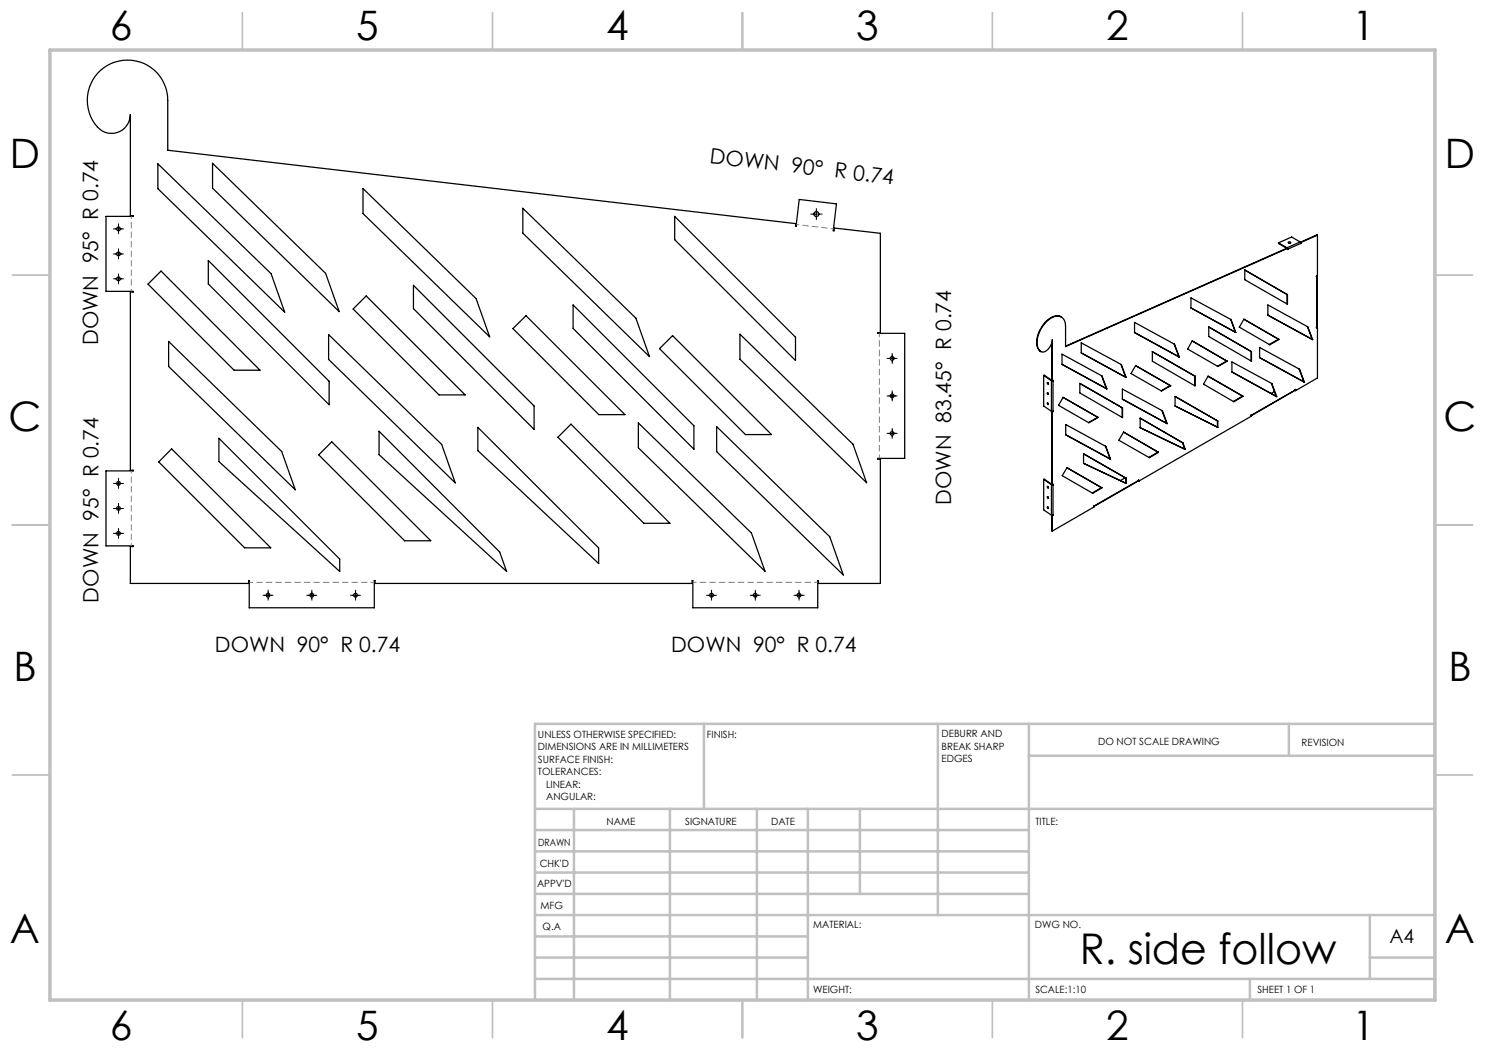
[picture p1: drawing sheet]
<svg xmlns="http://www.w3.org/2000/svg" width="297mm" height="210mm" viewBox="0 0 297 210" stroke-linecap="round" stroke-linejoin="round" font-family="sans-serif">
<g fill="none" stroke="#000" stroke-width=".25">
<path d="M20.1 14.1a8 8 0 0 1 8.7-1.4 8 8 0 0 1 4.7 7.4v9.9l125.6 14.7v.6h.1l.6-5.4 7.5 .9-.6 5.3 .1 .1 .1-.6 9.2 1.1v19.9h-.6v.1h5.4v25h-5.4v.1h.6v24.9h-12.4v-.6h-.2v5.5h-24.9v-5.5h-.2v.6h-63.4v-.6h-.1v5.5h-25.1v-5.5h-.1v.6h-23.6v-7.4h.5v-.1h-5.4v-15h5.4v-.2h-.5v-35.6h.5v-.1h-5.4v-15h5.4v-.2h-.5v-20.2a3.8 3.8 0 0 1-2.9 3.7 3.8 3.8 0 0 1-4.2-1.8 8.1 8.1 0 0 1 1.1-10.7zM31.6 32.8l22.6 21.9 2.7 7.7-25.3-24.7zM42.5 32.7l22.6 22 2.7 7.6-25.3-24.7zM72.6 37.7l22.6 22 2.7 7.7-25.3-24.7zM32.2 54.2l19.8 19.8h-5.2l-17.2-17.2zM41.7 52.1l24.1 24.2v4.7l-24.1-24.2zM82.7 57.1l24.1 24.1v4.7l-24.1-24.2zM104.6 41.7l22.6 21.9 2.7 7.7-25.3-24.7zM134.9 43.3l24.2 24.1v4.7l-24.2-24.2zM238.2 59.6l8 4.3 1 2.6-9-4.9zM249 54l8.5 4.9v1.9l-8.5-4.9zM255.7 48.6l1.7 1.1"/>
<path d="M255.7 48.6l1.7 1M257.4 49.6l.1 .1M257.4 49.6h.1M257.4 49.6l-44.3 19.6M257.5 49.7v.1M257.5 58.9l-.1 1.9M257.5 49.8h.1M257.5 49.9h.1M257.5 49.7l-44.4 19.6v-4a1.74 1.74 0 0 0-.8-1.9 1.74 1.74 0 0 0-2 .2 5.9 5.9 0 0 0-2.8 5.9l.6 .8M257.5 49.7v.2M257.5 49.8v.1M257.7 48.4l.4 .1a.23 .23 0 0 1-.2 .1 .23 .23 0 0 1-.2-.2z"/>
<path d="M257.7 48.5l.4 .1M260 48.4l.2 .3M260 48.4l-2.6 1.2M260 48.4l-1.7-1-2.6 1.2M260.1 48.4v.1M260.1 48.4l.1 .1M260.2 48.7l-2.7 1.1M260.2 48.7h.1M260.2 48.5v.2M263.3 55.2v.1M263.3 55.3l.1 10.1M263.3 55.3v10.2"/>
<path d="M263.5 47v8.1l-.2 .1M263.5 47l-3.3 1.5M263.5 47l-3.4 1.4M33.7 68.3l22.6 22 2.8 7.7-25.4-24.7zM65.7 66.9l22.6 22 2.8 7.7-25.4-24.7zM70.6 61.8l2.6-2.6 19.8 19.8h-5.2zM102.6 65.7l2.6-2.6 19.8 19.8h-5.2zM114.6 61l24.2 24.2v4.6l-24.2-24.1zM134.5 67.1l19.8 19.8h-5.2l-17.2-17.2zM148 66.8l22.6 22.1 2.7 7.6-25.3-24.6zM208.1 70.3h.1M208.1 70.3a1.56 1.56 0 0 0 1.9-1l.5-1.4v8.3"/>
<path d="M208.7 75.1l.1-.1 1.5 1.2M208.7 75.1l1.6 1.1M208.7 75.1v6.1l1.6 1.1M209.4 76.5l.3 .1v.2zM209.5 78.5l.2 .4-.2-.1zM209.5 76.5l.2 .3M209.5 78.5l.2 .3M210.3 76.2h.1M210.3 76.2v6.1M210.4 68.5v7.7h.1M210.6 76.1v.1M210.6 76.2h-.1"/>
<path d="M210.6 76.2v6.1M210.6 76.1h.1M210.6 76.1l-.1 .1M212.3 63.4a2.52 2.52 0 0 0-3 .8 5.8 5.8 0 0 0-1.8 5.2l.6 .9M212.4 70.8l8 4.4 1 2.6-9-4.9zM212.6 79.5l-.9 1.6 6.1 3.5 1.8-1.1M212.6 79.5l7 4M212.6 79.5l6.9 4M216 76.7l8.5 4.9v1.9l-8.5-4.9zM216.3 68.6l8 4.3 .9 2.6-8.9-4.9zM220.3 75.1l1.1 2.7M224.2 72.9l1 2.6"/>
<path d="M224.5 77.8l8 4.4 .9 2.5-8.9-4.9zM226.9 64.5l8 4.4 1 2.5-9-4.9zM226.9 66.5l8.9 4.9M227.1 73.1l-.9 1.6 6.1 3.5 1.8-1.1M227.1 73.1l7 4M227.1 73.1l6.9 4M230.5 70.3l8.5 4.9v2l-8.5-5zM234 77.1h.1M234 77.1l-1.8 1.1M234.8 68.8l1 2.6M235 79.3l8.6 4.9v1.3l-8.6-4.3zM235.8 71.4h.1"/>
<path d="M238.4 68.2l7 4-1.8 1.1-6.1-3.5zM239 75.2l-.1 1.9M241.6 75.2l7 4.1-1.8 1.1-6.1-3.6zM241.8 65.4l8.5 4.9v1.9l-8.5-4.9zM245.4 72.2l-1.9 1.1M246.1 63.9l1.1 2.6M246.4 72.4l8 4.3 .9 2.6-8.9-4.9zM248.6 79.3l-1.9 1M248.8 63.8l7 4.1-1.8 1.1-6.1-3.6zM250.3 70.3l-.1 1.9M251.9 69.5l8 4.4 1 2.5-9-4.9zM251.9 71.5l8.9 4.9"/>
<path d="M253.6 61l7.9 4.4 1 2.5-8.9-4.9zM254.3 76.7l1 2.6M254.9 78.3l-.7 .4M255.8 67.9l-.1-.1-1.8 1.1M259 78.1l-8.8 5M259 78.1l-8.8 5.1v-.1M259 78.1h.1M259.1 77.9v.2M259.1 77.9h.1M259.8 73.8l1 2.6M260.8 76.4h.1M261.5 65.3l1 2.6"/>
<path d="M263.4 65.4h.1M263.4 65.4l-.1 .1M263.5 65.4v10.2l-4.4 2.5M263.5 65.4l-.2 .2v-.1M34.3 89.8l19.9 19.8h-5.3l-17.2-17.2zM43.8 87.7l24.1 24.1v2.5l-24.1-22zM63.7 91l2.7-2.6 19.7 19.8h-5.2zM75.8 86.2l24.1 24.2 1.4 3.9-25.5-23.4zM95.6 85.5l24.1 24.1v3.1l-24.1-22.6zM111.6 87.4l2.6-2.6 19.8 19.9h-5.2zM127.7 84.6l22.6 22 2.7 7.7-25.3-24.7zM143.3 85.3l22.6 22 2.8 7.7-25.4-24.7z"/>
<path d="M208.7 95.9v6.1l1.6 1M208.7 95.9l1.7 1M208.7 95.9l1.6 1M209.4 99.3l.3 .1v.3zM209.5 80.6l.2 .3-.3-.2zM209.5 80.6l.2 .2M209.5 97.3l.2 .3M209.5 99.3l.2 .3M210.3 82.3h.3M210.3 96.9l.1 .1M210.3 96.9v6.1M210.4 82.4v14.5l.1 .1"/>
<path d="M210.4 82.4h.1M210.4 96.9h-.1M210.5 82.4v14.6M210.5 82.3l-.1 .1M210.6 96.9h.1M210.6 96.9l-.1 .1M210.6 82.3h.1M210.6 96.9v6.2M210.6 82.3l-.1 .1M213.1 87v-2.1l8.1 4.4 .9 2.6M213.1 87l9 4.9M213.1 87l8.9 4.8"/>
<path d="M213.4 93.5l7 4.1-1.9 1.1-6.1-3.6zM219.5 83.5h.1M219.5 83.5l-1.8 1M220.4 97.6l-2 1M221.1 89.2l.9 2.6M222 91.8l.1 .1M224.5 81.6l-.1 1.9M224.7 86.4l-.9 1.6 6.1 3.5 1.8-1M224.7 86.4l7 4.1M224.7 86.4l6.9 4M225 95.6l-1 .5M225.2 95.7v1"/>
<path d="M225.2 95.7l-8.5-4.9v1.9l8.5 4M227.6 96.2l-8.8 5.1 .1-.1M227.6 96.2h.1M227.6 96.2h.2M227.7 96.1l-.1 .1M227.7 96.1l.1 .1M227.7 96.1l-8.8 5.1M228 85.5v-1.9l8.6 5M228 85.5l9.1 4.4M228 85.5l9 4.3M231.6 90.4l.1 .1M231.6 90.4l-1.8 1.1"/>
<path d="M232.4 82.1l1 2.6M236.6 88.6l.5 1.3M236.6 88.6l.4 1.2M237 89.8l.1 .1M243.6 84.2l-.1 1.2M250.2 83v.1M250.2 83v.3l-22.4 12.9M209.5 101.3l.2 .4-.2-.1zM209.5 101.3l.2 .4M210.3 103l.3 .1M210.4 103.1v3.1h.1M210.4 103.1l.1 .1"/>
<path d="M210.5 103.2v3M210.5 103.1h-.1M210.6 103.1l-.1 .1M210.6 103v.1M218.9 101.1l-.1 .3-8.3 4.8M218.9 101.1l-.1 .1"/>
<circle cx="23.7" cy="55.8" r=".38"/>
<circle cx="23.7" cy="45.8" r=".37"/>
<circle cx="23.7" cy="50.8" r=".37"/>
<circle cx="163.3" cy="42.8" r=".51"/>
<circle cx="178.4" cy="79.2" r=".38"/>
<circle cx="178.4" cy="71.7" r=".37"/>
<circle cx="23.7" cy="96.7" r=".38"/>
<circle cx="178.4" cy="86.7" r=".37"/>
<circle cx="209.6" cy="97.4" r=".16"/>
<circle cx="23.7" cy="106.7" r=".37"/>
<circle cx="23.7" cy="101.7" r=".37"/>
<circle cx="53.6" cy="119" r=".37"/>
<circle cx="62.4" cy="119" r=".37"/>
<circle cx="71.1" cy="119" r=".37"/>
<circle cx="142.3" cy="119" r=".38"/>
<circle cx="151.1" cy="119" r=".38"/>
<circle cx="159.8" cy="119" r=".38"/>
</g>
<path d="M175.9 91.7v-25M49.9 116.5h25M138.6 116.5h25" fill="none" stroke="#808080" stroke-width=".2" stroke-dasharray="1.3 .6" stroke-dashoffset=".5" stroke-linecap="butt"/>
<path d="M26.3 43.3v15M26.3 94.2v15" fill="none" stroke="#808080" stroke-width=".2" stroke-dasharray="1.3 .6" stroke-dashoffset=".8" stroke-linecap="butt"/>
<path d="M166.7 45.8l-7.4-.9" fill="none" stroke="#808080" stroke-width=".2" stroke-dasharray="1.3 .6" stroke-dashoffset=".7" stroke-linecap="butt"/>
<g fill="none" stroke="#000" stroke-width=".2">
<path d="M22.7 45.8h2M22.7 50.8h2M22.7 55.8h2M23.7 44.8v2M23.7 49.8v2M23.7 54.8v2M162.1 42.8h2.3M163.3 41.7v2.2M177.4 71.7h2M177.4 79.2h2M178.4 70.7v2M178.4 78.2v2"/>
<path d="M22.7 96.7h2M23.7 95.7v2M177.4 86.7h2M178.4 85.7v2M22.7 101.7h2M22.7 106.7h2M23.7 100.7v2M23.7 105.7v2M52.6 119.1h2M53.6 118v2M61.3 119.1h2.1M62.4 118v2"/>
<path d="M70.1 119.1h2M71.1 118v2M141.3 119.1h2M142.3 118v2M150 119.1h2M151.1 118v2M158.8 119.1h2M159.8 118v2"/>
</g>
<g fill="none" stroke="#c0c0c0" stroke-width=".35">
<path d="M48.5 2.5v7.5M98.5 2.5v7.5M148.5 2.5v7.5M198.5 2.5v7.5M248.5 2.5v7.5M2.5 55h7.5M287 55h7.5M2.5 105h7.5M287 105h7.5M2.5 155h7.5M287 155h7.5M48.5 200v7.5"/>
<path d="M98.5 200v7.5M148.5 200v7.5M198.5 200v7.5M248.5 200v7.5"/>
</g>
<g fill="none" stroke="#c0c0c0" stroke-width=".5">
<path d="M140.8 144.8v17M187.6 144.8v38.2M205.8 144.8v55.2M205.8 151.2h81.2M257.8 144.8v6.4M287 144.8h-180v55.2M107 161.8h180M107 178.8h98.8M107 174.5h98.8M107 170.3h98.8M107 166h98.8M114.8 161.8v38.2"/>
<path d="M134 161.8v38.2M151.4 161.8v38.2M161.6 161.8v38.2M172 161.8v17M107 195.8h180M107 191.5h54.6M107 187.3h54.6M107 183h180M250 195.8v4.2M274 191.5h13M274 183v12.8"/>
</g>
<path d="M10 10h277v190h-277z" fill="none" stroke="#c0c0c0" stroke-width=".7"/>
<text font-size="8.5" x="215.9" y="192.7">R. side follow</text>
<g font-size="8.1">
<text x="22" y="8">6</text>
<text x="71.2" y="8">5</text>
<text x="121.2" y="8">4</text>
<text x="171.2" y="8">3</text>
<text x="221.2" y="8">2</text>
<text x="270.5" y="8">1</text>
<text x="2" y="33.6">D</text>
<text x="289" y="33.6">D</text>
<text x="1.7" y="86.1">C</text>
<text x="288.7" y="86.1">C</text>
<text x="2.7" y="136.1">B</text>
<text x="289.7" y="136.1">B</text>
<text x="2" y="188.6">A</text>
<text x="289" y="188.6">A</text>
<text x="22" y="208">6</text>
<text x="71.2" y="208">5</text>
<text x="121.2" y="208">4</text>
<text x="171.2" y="208">3</text>
<text x="221.2" y="208">2</text>
<text x="270.5" y="208">1</text>
</g>
<g font-size="4.2">
<text x="141.8" y="32.6" transform="rotate(7 141.8 32.6)">DOWN 90° R 0.74</text>
<text x="19.7" y="69" transform="rotate(-90 19.7 69)">DOWN 95° R 0.74</text>
<text x="190.2" y="101" transform="rotate(-90 190.2 101)">DOWN 83.45° R 0.74</text>
<text x="19.7" y="120.5" transform="rotate(-90 19.7 120.5)">DOWN 95° R 0.74</text>
<text x="43" y="130.4">DOWN 90° R 0.74</text>
<text x="134.2" y="130.4">DOWN 90° R 0.74</text>
</g>
<text font-size="3.9" x="277.9" y="188.5">A4</text>
<g font-size="2">
<text x="107.6" y="147.6">UNLESS OTHERWISE SPECIFIED:</text>
<text x="141.4" y="147.6">FINISH:</text>
<text x="188.3" y="147.5">DEBURR AND</text>
<text x="188.3" y="150">BREAK SHARP</text>
<text x="219.6" y="149">DO NOT SCALE DRAWING</text>
<text x="260.3" y="149.2">REVISION</text>
<text x="107.6" y="150.1">DIMENSIONS ARE IN MILLIMETERS</text>
<text x="107.6" y="152.6">SURFACE FINISH:</text>
<text x="107.6" y="155.1">TOLERANCES:</text>
<text x="188.3" y="152.5">EDGES</text>
<text x="109.2" y="157.6">LINEAR:</text>
<text x="109.2" y="160.1">ANGULAR:</text>
<text x="121.3" y="165">NAME</text>
<text x="137" y="164.9">SIGNATURE</text>
<text x="154.2" y="164.9">DATE</text>
<text x="207.1" y="164.9">TITLE:</text>
<text x="107.6" y="169.1">DRAWN</text>
<text x="107.9" y="173.3">CHK'D</text>
<text x="107.4" y="177.4">APPV'D</text>
<text x="108.1" y="181.8">MFG</text>
<text x="108.5" y="186">Q.A</text>
<text x="162.6" y="185.5">MATERIAL:</text>
<text x="207" y="185.5">DWG NO.</text>
<text x="162.6" y="198.5">WEIGHT:</text>
<text x="207.1" y="198.6">SCALE:1:10</text>
<text x="251.5" y="198.6">SHEET 1 OF 1</text>
</g>
</svg>
